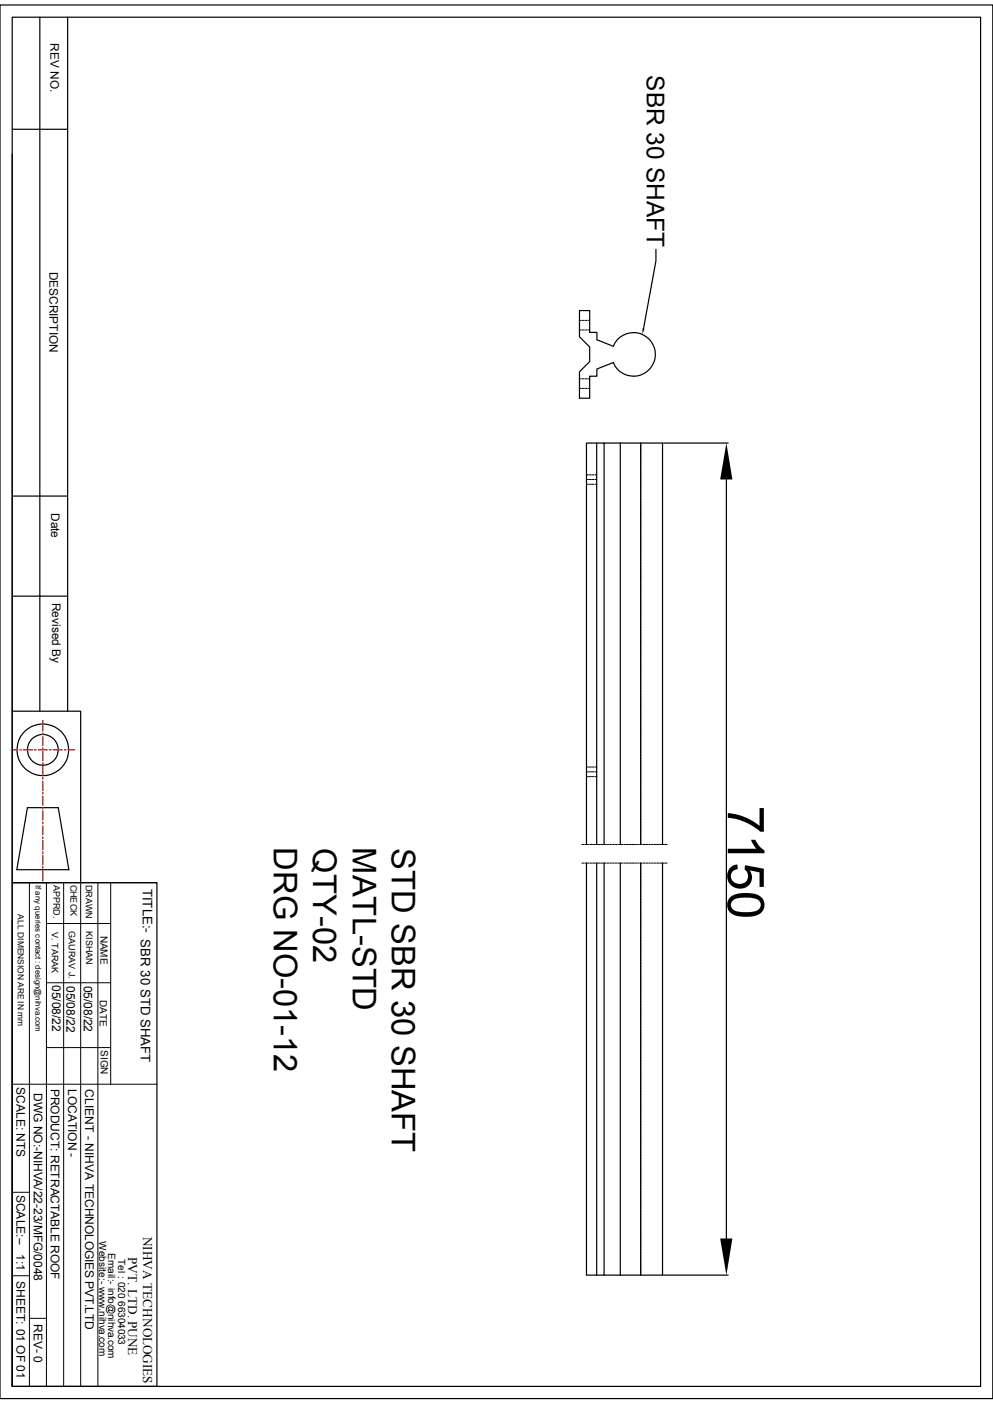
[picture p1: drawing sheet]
<svg xmlns="http://www.w3.org/2000/svg" width="210mm" height="297mm" viewBox="0 0 210 297" stroke-linecap="round" stroke-linejoin="round" font-family="sans-serif">
<g fill="none" stroke="#000" stroke-width=".25">
<path d="M0 1.1h210v294.8h-210zM2.6 3.6h204.8v289.7h-204.8zM8.4 3.6v146.9M14.3 3.6v146.9M2.6 32.6v117.9h14.5v36.2M2.6 27.3h11.7M138.7 52.7v2.5l-2.6 14.3M129.7 73.2l-3.5-1.3v-1.6h-1.5v-4.6h-2.1v5.5l2.1 2.2v3.1l-2.1 2.2v5.5h2.1v-4.6h1.5v-1.5l3.5-1.4M129.7 73.3a4.6 4.6 0 0 1 7.1-2 4.6 4.6 0 0 1 0 7.3 4.6 4.6 0 0 1-7.1-1.9M126.2 93.7h1.6v84.9M127.8 93.7h3.4M131.2 93.7h4.3v84.9"/>
<path d="M131.2 93.7v84.9M135.5 93.7h4.6v84.9M140.3 93.7h13.7M2.6 104.9h11.7M153.6 101.4v160.6M2.6 126.1h11.7M2.6 150.5v36.2M5.8 170.9h6.5l2.3 13.1h-11zM124 178.6v-84.9h2.2v84.9M2.6 186.7h30.6v106.6h-30.6zM2.6 194.8v98.5M124 182.6v87.1h2.2v-87.1"/>
<path d="M127.8 182.6v87.1h-1.6M131.2 182.6v87.1M135.5 182.6v87.1h-4.3M140.1 182.6v87.1h-4.6M127.8 269.7h3.4M140.3 269.7h13.7"/>
<circle cx="9.1" cy="158.6" r="5.5"/>
<circle cx="9.1" cy="158.6" r="3.3"/>
</g>
<g fill="none" stroke="#000" stroke-width=".21">
<path d="M122.6 69.8h.3M122.6 67.8h.3M123.1 69.8h.4M123.1 67.8h.4M123.7 69.8h.4M123.7 67.8h.4M124.3 69.8h.4M124.3 67.8h.4M122.6 82.2h.3M122.6 80.1h.3M123.1 82.2h.4M123.1 80.1h.4"/>
<path d="M123.7 82.2h.4M123.7 80.1h.4M124.3 82.2h.4M124.3 80.1h.4M135.5 93.7v.3M135.5 94.1v.5M135.5 94.7v.5M135.5 95.3v.5M135.5 95.9v.4M135.5 96.5v.4M135.5 97.1v.4M135.5 97.7v.4"/>
<path d="M135.5 98.3v.4M135.5 98.9v.4M135.5 99.5v.4M124 101.4h.5M124 102.4h.5M124 100.5h.5M124.6 101.4h.5M124.6 102.4h.5M124.6 100.5h.5M125.2 101.4h.4M125.2 102.4h.4M125.2 100.5h.4"/>
<path d="M125.8 101.4h.4M125.8 102.4h.4M125.8 100.5h.4M135.5 100.1v.4M135.5 100.6v.4M135.5 101.2v.4M135.5 101.8v.4M135.5 102.4v.4M135.5 103v.4M135.5 103.6v.4M135.5 104.2v.4M135.5 104.8v.4"/>
<path d="M135.5 105.4v.3M135.5 106v.3M135.5 106.6v.3M135.5 107.1v.4M135.5 107.7v.4M135.5 108.3v.4M135.5 108.9v.4M135.5 109.5v.4M135.5 110.1v.3M135.5 110.7v.3M135.5 111.3v.3M135.5 111.8v.4"/>
<path d="M135.5 112.4v.4M135.5 113v.4M135.5 113.6v.4M135.5 114.2v.4M135.5 114.8v.4M135.5 115.4v.4M135.5 116v.3M135.5 116.5v.4M135.5 117.1v.4M135.5 117.7v.4M135.5 118.3v.4M135.5 118.9v.4"/>
<path d="M135.5 119.5v.4M135.5 120.1v.4M135.5 120.7v.4M135.5 121.2v.5M135.5 121.8v.5M135.5 122.4v.4M135.5 123v.4M135.5 123.6v.4M135.5 124.2v.4M135.5 124.8v.4M135.5 125.4v.4M135.5 126v.4"/>
<path d="M135.5 126.6v.4M135.5 127.2v.4M135.5 127.7v.4M135.5 128.3v.4M135.5 128.9v.4M135.5 129.5v.4M135.5 130.1v.4M135.5 130.7v.4M135.5 131.3v.4M135.5 131.9v.3M135.5 132.5v.3M135.5 133.1v.3"/>
<path d="M135.5 133.6v.4M135.5 134.2v.4M135.5 134.8v.4M135.5 135.4v.4M135.5 136v.4M135.5 136.6v.3M135.5 137.2v.3M135.5 137.8v.3M135.5 138.3v.4M135.5 138.9v.4M135.5 139.5v.4M135.5 140.1v.4"/>
<path d="M135.5 140.7v.4M135.5 141.3v.4M135.5 141.9v.4M135.5 142.5v.3M135.5 143v.4M135.5 143.6v.4M135.5 144.2v.4M135.5 144.8v.4M135.5 145.4v.4M135.5 146v.4M135.5 146.6v.4M135.5 147.2v.4"/>
<path d="M135.5 147.7v.5M135.5 148.3v.5M135.5 148.9v.5M135.5 149.5v.4M135.5 150.1v.4M135.5 150.7v.4M135.5 151.3v.4M135.5 151.9v.4M135.5 152.5v.4M135.5 153.1v.4M135.5 153.7v.4M135.5 154.2v.4"/>
<path d="M135.5 154.8v.4M135.5 155.4v.4M135.5 156v.4M135.5 156.6v.4M135.5 157.2v.4M135.5 157.8v.4M135.5 158.4v.4M135.5 159v.3M135.5 159.6v.3M123.1 178.6h.3M123.7 178.6h.3M124 163.3h.5"/>
<path d="M124 162.3h.5M124 164.3h.5M124.2 178.6h.4M124.6 163.3h.5M124.6 162.3h.5M124.6 164.3h.5M124.8 178.6h.4M125.2 163.3h.4M125.2 162.3h.4M125.2 164.3h.4M125.4 178.6h.4M125.8 163.3h.4"/>
<path d="M125.8 162.3h.4M125.8 164.3h.4M126 178.6h.4M126.6 178.6h.4M127.2 178.6h.4M127.8 178.6h.3M128.4 178.6h.3M128.9 178.6h.4M129.5 178.6h.4M130.1 178.6h.4M130.7 178.6h.4M131.3 178.6h.4"/>
<path d="M131.9 178.6h.4M132.5 178.6h.4M133.1 178.6h.4M133.6 178.6h.5M134.2 178.6h.4M134.8 178.6h.4M135.4 178.6h.4M135.5 160.1v.4M135.5 160.7v.4M135.5 161.3v.4M135.5 161.9v.4M135.5 162.5v.4"/>
<path d="M135.5 163.1v.3M135.5 163.7v.3M135.5 164.3v.3M135.5 164.8v.4M135.5 165.4v.4M135.5 166v.4M135.5 166.6v.4M135.5 167.2v.4M135.5 167.8v.4M135.5 168.4v.4M135.5 169v.4M135.5 169.5v.4"/>
<path d="M135.5 170.1v.4M135.5 170.7v.4M135.5 171.3v.4M135.5 171.9v.4M135.5 172.5v.4M135.5 173.1v.4M135.5 173.7v.4M135.5 174.2v.5M135.5 174.8v.5M135.5 175.4v.5M135.5 176v.4M135.5 176.6v.4"/>
<path d="M135.5 177.2v.4M135.5 177.8v.4M135.5 178.4v.2M136 178.6h.4M136.6 178.6h.4M137.2 178.6h.4M137.8 178.6h.4M138.4 178.6h.4M138.9 178.6h.5M139.5 178.6h.5M140.1 178.6h.4M140.7 178.6h.4"/>
<path d="M2.6 186.7h30.6M6.2 186.7v106.6M9.8 195.4h13.6M9.8 186.7v106.6M13.5 186.7v106.6M17.1 186.7v106.6M20.7 186.7v106.6M23.4 186.7v42.7M123.1 182.6h.3M123.7 182.6h.3M124.2 182.6h.4M124.8 182.6h.4"/>
<path d="M125.4 182.6h.4M126 182.6h.4M126.6 182.6h.4M127.2 182.6h.4M127.8 182.6h.3M128.4 182.6h.3M128.9 182.6h.4M129.5 182.6h.4M130.1 182.6h.4M130.7 182.6h.4M131.3 182.6h.4M131.9 182.6h.4"/>
<path d="M132.5 182.6h.4M133.1 182.6h.4M133.6 182.6h.5M134.2 182.6h.4M134.8 182.6h.4M135.4 182.6h.4M135.5 182.6v.2M135.5 183v.3M135.5 183.6v.3M135.5 184.2v.3M135.5 184.7v.4M135.5 185.3v.4"/>
<path d="M135.5 185.9v.4M135.5 186.5v.4M135.5 187.1v.4M135.5 187.7v.4M135.5 188.3v.3M135.5 188.8v.4M135.5 189.4v.4M135.5 190v.4M135.5 190.6v.4M135.5 191.2v.4M135.5 191.8v.4M135.5 192.4v.4"/>
<path d="M135.5 193v.4M135.5 193.5v.5M135.5 194.1v.5M135.5 194.7v.5M135.5 195.3v.4M135.5 195.9v.4M135.5 196.5v.4M135.5 197.1v.4M135.5 197.7v.4M135.5 198.3v.4M135.5 198.9v.4M135.5 199.5v.4"/>
<path d="M136 182.6h.4M136.6 182.6h.4M137.2 182.6h.4M137.8 182.6h.4M138.4 182.6h.4M138.9 182.6h.5M139.5 182.6h.5M140.1 182.6h.4M140.7 182.6h.4M9.8 207.9h13.6M135.5 200v.4M135.5 200.6v.4"/>
<path d="M135.5 201.2v.4M135.5 201.8v.4M135.5 202.4v.4M135.5 203v.4M135.5 203.6v.4M135.5 204.2v.4M135.5 204.8v.3M135.5 205.4v.3M135.5 206v.3M135.5 206.5v.4M135.5 207.1v.4M135.5 207.7v.4"/>
<path d="M135.5 208.3v.4M135.5 208.9v.4M135.5 209.5v.3M135.5 210.1v.3M135.5 210.7v.3M135.5 211.2v.4M135.5 211.8v.4M135.5 212.4v.4M135.5 213v.4M135.5 213.6v.4M135.5 214.2v.4M135.5 214.8v.4"/>
<path d="M135.5 215.3v.4M135.5 215.9v.4M135.5 216.5v.4M135.5 217.1v.4M135.5 217.7v.4M135.5 218.3v.4M135.5 218.9v.4M135.5 219.5v.4M2.6 229.4h30.6M9.8 221.6h13.6M135.5 220v.5M135.5 220.6v.5"/>
<path d="M135.5 221.2v.5M135.5 221.8v.4M135.5 222.4v.4M135.5 223v.4M135.5 223.6v.4M135.5 224.2v.4M135.5 224.8v.4M135.5 225.4v.4M135.5 226v.4M135.5 226.6v.3M135.5 227.1v.4M135.5 227.7v.4"/>
<path d="M135.5 228.3v.4M135.5 228.9v.4M135.5 229.5v.4M135.5 230.1v.4M135.5 230.7v.4M135.5 231.3v.3M135.5 231.9v.3M135.5 232.5v.3M135.5 233v.4M135.5 233.6v.4M135.5 234.2v.4M135.5 234.8v.4"/>
<path d="M135.5 235.4v.4M135.5 236v.3M135.5 236.6v.3M135.5 237.2v.3M135.5 237.7v.4M135.5 238.3v.4M135.5 238.9v.4M135.5 239.5v.4M2.6 252.2h3.6M135.5 240.1v.4M135.5 240.7v.4M135.5 241.3v.4"/>
<path d="M135.5 241.9v.4M135.5 242.4v.4M135.5 243v.4M135.5 243.6v.4M135.5 244.2v.4M135.5 244.8v.4M135.5 245.4v.4M135.5 246v.4M135.5 246.6v.4M135.5 247.1v.5M135.5 247.7v.5M135.5 248.3v.5"/>
<path d="M135.5 248.9v.4M135.5 249.5v.4M135.5 250.1v.4M135.5 250.7v.4M135.5 251.3v.4M135.5 251.9v.4M135.5 252.5v.4M135.5 253.1v.3M135.5 253.6v.4M135.5 254.2v.4M135.5 254.8v.4M135.5 255.4v.4"/>
<path d="M135.5 256v.4M135.5 256.6v.4M135.5 257.2v.4M135.5 257.8v.3M135.5 258.4v.3M135.5 259v.3M135.5 259.5v.4M2.6 269.9h3.6M6.2 278.9h3.6M135.5 260.1v.4M135.5 260.7v.4M135.5 261.3v.4"/>
<path d="M135.5 261.9v.4M135.5 262.5v.3M135.5 263.1v.3M135.5 263.7v.3M135.5 264.2v.4M135.5 264.8v.4M135.5 265.4v.4M135.5 266v.4M135.5 266.6v.4M135.5 267.2v.4M135.5 267.8v.4M135.5 268.4v.4"/>
<path d="M135.5 268.9v.4M135.5 269.5v.2"/>
</g>
<path d="M135.9 69.5l.4 .1-.5 1.1zM153.6 93.7l1.3 7.7h-2.6zM152.3 262h2.6l-1.3 7.7z" fill="#000"/>
<g fill="none" stroke="#f00" stroke-width=".25">
<path d="M2.4 158.6h1.4M4.1 158.6h.4M5 158.6h1.9M7.3 158.6h.4M8.1 158.6h1.9M9.1 152.4v2.2M9.1 155v.4M9.1 155.8v2M9.1 158.2v.4M9.1 159v2M10.4 158.6h.4M11.2 158.6h2"/>
<path d="M13.6 158.6h.4M14.4 158.6h1.3M9.1 161.3v.4M9.1 162.1v2M9.1 164.5v.3M9.1 165.3v1.9M9.1 167.6v.4M9.1 168.4v1.9M9.1 170.7v.5M9.1 171.5v2M9.1 173.9v.4M9.1 174.7v1.9"/>
<path d="M9.1 177v.4M9.1 177.8v2M9.1 180.2v.4M9.1 181v1.9M9.1 183.3v.4M9.1 184.1v2.3"/>
</g>
<text font-size="10.8" x="153.9" y="170.4" transform="rotate(90 153.9 170.4)">7150</text>
<g font-size="6.9">
<text x="57.9" y="179.2" transform="rotate(90 57.9 179.2)">DRG NO-01-12</text>
<text x="66.3" y="179.5" transform="rotate(90 66.3 179.5)">QTY-02</text>
<text x="74.6" y="179.3" transform="rotate(90 74.6 179.3)">MATL-STD</text>
<text x="82.9" y="179.5" transform="rotate(90 82.9 179.5)">STD SBR 30 SHAFT</text>
</g>
<text font-size="5.2" x="136.8" y="15.9" transform="rotate(90 136.8 15.9)">SBR 30 SHAFT</text>
<g font-size="2.8">
<text x="30.2" y="188" transform="rotate(90 30.2 188)">TITLE:- SBR 30 STD SHAFT</text>
<text x="30.3" y="261.6" transform="rotate(90 30.3 261.6)">NIHVA TECHNOLOGIES</text>
<text x="27.1" y="265.9" transform="rotate(90 27.1 265.9)">PVT. LTD. PUNE</text>
</g>
<g font-size="2.5">
<text x="10.7" y="9.2" transform="rotate(90 10.7 9.2)">REV NO.</text>
<text x="10.5" y="57.5" transform="rotate(90 10.5 57.5)">DESCRIPTION</text>
<text x="10.8" y="108.5" transform="rotate(90 10.8 108.5)">Date</text>
<text x="11" y="127.5" transform="rotate(90 11 127.5)">Revised By</text>
<text x="11" y="208.4" transform="rotate(90 11 208.4)">05/08/22</text>
<text x="14.1" y="208.5" transform="rotate(90 14.1 208.5)">05/08/22</text>
<text x="17.7" y="208.5" transform="rotate(90 17.7 208.5)">05/08/22</text>
<text x="3.5" y="230" transform="rotate(90 3.5 230)">SCALE: NTS</text>
<text x="7.2" y="231.2" transform="rotate(90 7.2 231.2)">DWG NO:-NIHVA/22-23/MFG/0048</text>
<text x="10.8" y="230.3" transform="rotate(90 10.8 230.3)">PRODUCT: RETRACTABLE ROOF</text>
<text x="14.4" y="230.3" transform="rotate(90 14.4 230.3)">LOCATION -</text>
<text x="18" y="230.4" transform="rotate(90 18 230.4)">CLIENT - NIHVA TECHNOLOGIES PVT.LTD</text>
<text x="3.5" y="252.7" transform="rotate(90 3.5 252.7)">SCALE:--</text>
<text x="3.5" y="265.3" transform="rotate(90 3.5 265.3)">1:1</text>
<text x="3.5" y="271" transform="rotate(90 3.5 271)">SHEET: 01 OF 01</text>
<text x="7.2" y="280" transform="rotate(90 7.2 280)">REV- 0</text>
</g>
<g font-size="2.1">
<text x="21.3" y="197.9" transform="rotate(90 21.3 197.9)">NAME</text>
<text x="21.1" y="211.5" transform="rotate(90 21.1 211.5)">DATE</text>
<text x="21.3" y="222.1" transform="rotate(90 21.3 222.1)">SIGN</text>
<text x="21" y="262.6" transform="rotate(90 21 262.6)">Website:- www.nihva.com</text>
<text x="22.9" y="265" transform="rotate(90 22.9 265)">Email:- info@nihva.com</text>
<text x="25" y="266.3" transform="rotate(90 25 266.3)">Tel : 020 66304033</text>
</g>
<g font-size="1.9">
<text x="11.3" y="187.2" transform="rotate(90 11.3 187.2)">APPRD.</text>
<text x="14.9" y="187.1" transform="rotate(90 14.9 187.1)">CHECK</text>
<text x="18.1" y="187.2" transform="rotate(90 18.1 187.2)">DRAWN</text>
<text x="11" y="197.1" transform="rotate(90 11 197.1)">V. TARAK</text>
<text x="14.6" y="197" transform="rotate(90 14.6 197)">GAURAV J.</text>
<text x="18.2" y="197" transform="rotate(90 18.2 197)">KISHAN</text>
</g>
<text font-size="1.8" x="3.8" y="193.4" transform="rotate(90 3.8 193.4)">ALL DIMENSION ARE IN mm</text>
<text font-size="1.7" x="7.5" y="187.2" transform="rotate(90 7.5 187.2)">If any queries contact : design@nihva.com</text>
</svg>
